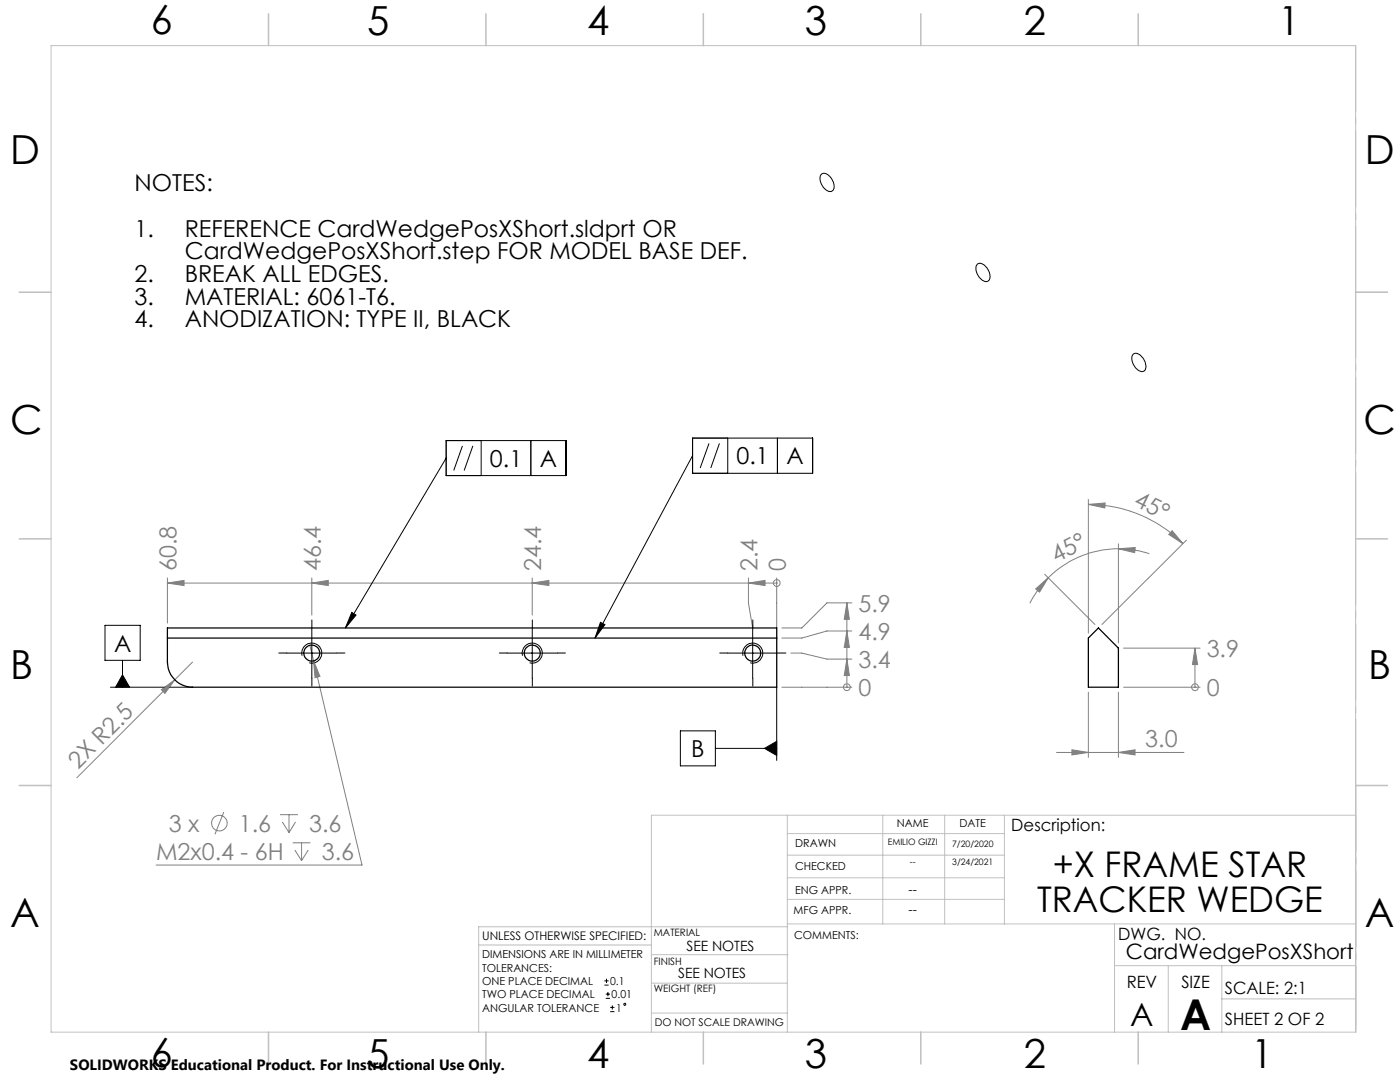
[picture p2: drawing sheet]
<svg xmlns="http://www.w3.org/2000/svg" width="279mm" height="216mm" viewBox="0 0 279 216" stroke-linecap="round" stroke-linejoin="round" font-family="sans-serif">
<g fill="none" stroke="#808080" stroke-width=".2">
<path d="M217.2 99.7v26.6M33.4 116.3l3.3-.5v1zM33.4 116.3h121.6M33.4 115.3v9M62.2 116.3l3.3-.5v1zM62.2 115.3v7.4M106.2 116.3l3.3-.5v1zM106.2 115.3v7.4M149.4 116.3l3.3-.5v1zM149.4 115.3v5l.8 5v-.6M155 116.3h.1M155 115.3v10"/>
<path d="M206.7 117.5l2.5-2.2-1.7 2.8zM208.5 114.6l10 10M209.2 115.3a19.7 19.7 0 0 0-3.7 5.1M217.2 100.6l3.4-.2-.1 1zM217.2 100.6a26.9 26.9 0 0 1 18.9 7.9M223.2 109.5l3.4-.2-.2 1zM223.2 109.5a20 20 0 0 0-14 5.8M223.2 109.5a21 21 0 0 1 6.2 1M223.2 108.5v19.8M233.9 105.9l2.2 2.6-2.8-1.9zM236.8 107.8l-16.9 16.8M32.2 137.6l2.7-2-2 2.8z"/>
<path d="M38.4 132.1l-23.1 23.1M61.8 128.8l.8 3.1M62.6 131.9l1.3 3.1-1 .2zM62.6 131.9l9.6 40.7h-41M156 137.1h14M157.8 130.3h2.2l5 1.2h5M169 120.3v16.8M169 131.5l.5 3.3h-1zM169 125.9l.5 3.3h-1zM169 120.3l.5 3.3h-1zM169 137.1h.1M170 125.9h-5l-5 1.4h-4"/>
<path d="M170 120.3h-5l-5 5h-4M217.2 138.1v13M223.2 138.1v13M224.2 137.1h15.3M224.2 129.3h15.3M238.5 129.3v7.8M238.5 137.1h.1M238.5 129.3l.5 3.3h-1zM210.9 150.1h25.4M213.9 149.6l3.3 .5-3.3 .5zM223.2 150.1l3.3-.5v1zM44.7 162l-1.8 4.5"/>
<path d="M55.9 162.6h3.5M56.3 164l1.4 2.1M57.7 162.6v3.5M58.4 168.2h3.5M58.8 169.6l1.4 2.1M59 164l-1.3 2.1M60.2 168.2v3.5M61.5 169.6l-1.3 2.1"/>
<circle cx="155" cy="116.3" r=".67"/>
<circle cx="169" cy="137.1" r=".68"/>
<circle cx="238.5" cy="137.1" r=".67"/>
<circle cx="43.8" cy="164.2" r="1.55"/>
</g>
<g fill="none" stroke="#000" stroke-width=".2">
<path d="M163.9 34.7h.1a1.84 1.84 0 0 1 2.2 1.4 1.38 1.38 0 0 1-.5 2.1 2.62 2.62 0 0 1-1.8-3.3zM195.1 52.7a1.59 1.59 0 0 1 2 1 1.76 1.76 0 0 1 0 2.4 2.22 2.22 0 0 1-2.3-1.9v-.9zM226.2 70.7a1.35 1.35 0 0 1 1.8 .6 2.12 2.12 0 0 1 .3 2.7 1.96 1.96 0 0 1-2.2-1.5l-.2-1.2zM89 87.9h24v7h-24zM89 91.4l-20.1 33.9M92.3 89l-1.7 4.9M94.4 89l-1.8 4.9M96 87.9v7M105.9 87.9v7M138.2 87.4h24v7h-24zM138.2 90.9l-19.5 36.4M141.5 88.5l-1.8 4.9"/>
<path d="M143.6 88.5l-1.7 4.9M145.2 87.4v7M155.2 87.4v7M21 124.8h7v7h-7zM22 137.1h16.4M24.4 131.8v5.3M24.4 134.7l1.5 2.4h-2.8zM57.2 130.3h10M60.3 130.8a2 2 0 0 1 1.7-2.5 2 2 0 0 1 2.2 2.2 2 2 0 0 1-2.5 1.8M62.2 125.3v10M70.2 122.2l.8 .5-2.1 2.6zM101.2 130.3h10"/>
<path d="M104.3 130.8a2 2 0 0 1 1.7-2.5 2 2 0 0 1 2.2 2.2 2 2 0 0 1-2.5 1.8M106.2 125.3v10M119.8 124.2l.9 .4-2 2.7zM145.2 130.3h10M148.3 130.8a2 2 0 0 1 1.7-2.5 2 2 0 0 1 2.2 2.2 2 2 0 0 1-2.5 1.8M150.2 125.3v10M155 137.1v14.6M135.8 145.8h7v7h-7zM142.8 149.3h12.2M152.6 149.3l2.4-1.4v2.8zM120.6 196.6h.9M120.6 195.7h.9"/>
<path d="M120.9 199.2h.8M120.9 198.4h.8M121 195.3v.8M121.3 197.9v.9M121.8 201.9h.8M121.8 201h.8M122.2 200.6v.8"/>
<circle cx="124.7" cy="200.4" r=".2"/>
</g>
<path d="M270.6 9.1v49.2M270.6 58.3v49.2M270.6 107.5v49.2M270.6 156.7v49.2" fill="none" stroke="#c0c0c0" stroke-width=".2" stroke-dasharray="15.2 1.3 1.3 1.3" stroke-dashoffset="2.1"/>
<g fill="none" stroke="#c0c0c0" stroke-width=".2">
<path d="M10.2 9.1h260.3v196.9h-260.3zM270.5 58.3h6.4M270.5 156.7h6.4M157.1 162.7v43.3M157.1 175.2h43.3M157.1 170.6h43.3M157.1 166.3h43.3M157.1 179.5h43.3M176.2 162.7v21.7M188.5 162.7v21.7M200.4 162.7v21.7M270.6 162.7h-140.6v43.3"/>
<path d="M95.5 188.6h34.5M130 196.2h27.1M130 190.5h27.3M157.1 184.4h113.4M157.2 184.9h-61.7v21.1M222.4 184.4v21.6M222.4 192.7h48.1M233.2 192.7v13.3M243.8 199.3h26.7M243.8 192.7v13.3M130 202.1h27.1"/>
</g>
<g fill="none" stroke="#c0c0c0" stroke-width=".3">
<path d="M53.6 2.8v6.3M97 2.8v6.3M140.4 2.8v6.3M183.8 2.8v6.3M227.2 2.8v6.3M3.8 58.3h6.4M270.5 58.3h6.4M3.8 107.5h6.4M270.5 107.5h6.4M3.8 156.7h6.4M270.5 156.7h6.4M53.6 206v6.3"/>
<path d="M97 206v6.3M140.4 206v6.3M183.8 206v6.3M227.2 206v6.3"/>
</g>
<path d="M57.2 130.3h-1.6M62.2 125.3v-1.6M62.2 135.3v1.6M67.2 130.3h1.6M101.2 130.3h-1.6M106.2 125.3v-1.6M106.2 135.3v1.6M111.2 130.3h1.6M145.2 130.3h-1.6M150.2 125.3v-1.6M150.2 135.3v1.6M155.2 130.3h1.6" fill="none" stroke="#000" stroke-width=".2" stroke-dasharray="15.2 1.3 1.3 1.3"/>
<g fill="#808080">
<path d="M238.5 129.3l.5 3.3h-1z"/>
<path d="M62.6 131.9l1.3 3.1-1 .2z"/>
<path d="M32.2 137.6l2.7-2-2 2.8z"/>
<path d="M149.4 116.3l3.3-.5v1zM106.2 116.3l3.3-.5v1zM62.2 116.3l3.3-.5v1zM33.4 116.3l3.3-.5v1z"/>
<path d="M169 131.5l.5 3.3h-1zM169 125.9l.5 3.3h-1zM169 120.3l.5 3.3h-1z"/>
<path d="M233.9 105.9l2.2 2.6-2.8-1.9zM217.2 100.6l3.4-.2-.1 1z"/>
<path d="M213.9 149.6l3.3 .5-3.3 .5zM223.2 150.1l3.3-.5v1z"/>
<path d="M223.2 109.5l3.4-.2-.2 1zM206.7 117.5l2.5-2.2-1.7 2.8z"/>
</g>
<path d="M70.2 122.2l.8 .5-2.1 2.6zM119.8 124.2l.9 .4-2 2.7zM24.4 134.7l1.5 2.4h-2.8zM152.6 149.3l2.4 1.4v-2.8z" fill="#000"/>
<g fill="none" stroke="#000" stroke-width=".25">
<path d="M33.4 125.3h121.6v11.8h-116.6a5.1 5.1 0 0 1-5-5zM33.4 127.3h121.6M217.2 127.3l2-2 4 4v7.8h-6z"/>
<circle cx="62.2" cy="130.3" r="1.59"/>
<circle cx="106.2" cy="130.3" r="1.59"/>
<circle cx="150.2" cy="130.3" r="1.59"/>
</g>
<text font-size="8.5" x="235.5" y="205.4">A</text>
<g font-size="8">
<text x="30.1" y="6.8">6</text>
<text x="73.3" y="6.9">5</text>
<text x="117.2" y="6.9">4</text>
<text x="160.6" y="6.9">3</text>
<text x="204.3" y="6.9">2</text>
<text x="255.1" y="6.9">1</text>
<text x="2.1" y="32.7">D</text>
<text x="272.4" y="32.7">D</text>
<text x="2.1" y="86.5">C</text>
<text x="272.1" y="86.5">C</text>
<text x="2.1" y="135.6">B</text>
<text x="273.1" y="135.6">B</text>
<text x="2.1" y="185.1">A</text>
<text x="272.4" y="185.1">A</text>
<text x="30.1" y="212.9">6</text>
<text x="73.3" y="213">5</text>
<text x="117.2" y="213">4</text>
<text x="160.6" y="213">3</text>
<text x="204.3" y="213">2</text>
<text x="249.7" y="213">1</text>
</g>
<g font-size="7.1">
<text x="210.1" y="174.9">+X FRAME STAR</text>
<text x="207" y="182">TRACKER WEDGE</text>
</g>
<text font-size="6.3" x="225.6" y="204.6">A</text>
<g font-size="4.7">
<text x="26.9" y="38.2">NOTES:</text>
<text x="26.9" y="47.2">1.</text>
<text x="36.9" y="47.2">REFERENCE CardWedgePosXShort.sldprt OR</text>
<text x="36.9" y="51.7">CardWedgePosXShort.step FOR MODEL BASE DEF.</text>
<text x="26.9" y="56.3">2.</text>
<text x="36.9" y="56.3">BREAK ALL EDGES.</text>
<text x="26.9" y="60.8">3.</text>
<text x="26.9" y="65.3">4.</text>
<text x="36.9" y="60.8">MATERIAL: 6061-T6.</text>
<text x="36.9" y="65.3">ANODIZATION: TYPE II, BLACK</text>
<text x="97.8" y="93.2">0.1</text>
<text x="107.7" y="93.2">A</text>
<text x="147" y="92.7">0.1</text>
<text x="157" y="92.7">A</text>
<text x="22.8" y="130">A</text>
<text x="137.9" y="151.1">B</text>
</g>
<g font-size="4.7" fill="#808080">
<text x="226.1" y="100.9" transform="rotate(26 226.1 100.9)">45°</text>
<text x="210.7" y="112.3" transform="rotate(-27 210.7 112.3)">45°</text>
<text x="35.2" y="114" transform="rotate(-90 35.2 114)">60.8</text>
<text x="64" y="114" transform="rotate(-90 64 114)">46.4</text>
<text x="108" y="114" transform="rotate(-90 108 114)">24.4</text>
<text x="151.2" y="114" transform="rotate(-90 151.2 114)">2.4</text>
<text x="156.8" y="114" transform="rotate(-90 156.8 114)">0</text>
<text x="171.3" y="122">5.9</text>
<text x="171.3" y="127.6">4.9</text>
<text x="240.8" y="131.1">3.9</text>
<text x="171.3" y="133.3">3.4</text>
<text x="171.3" y="138.9">0</text>
<text x="240.8" y="138.9">0</text>
<text x="228.6" y="149.1">3.0</text>
<text x="15.6" y="153.6" transform="rotate(-45 15.6 153.6)">2X R2.5</text>
<text x="33.7" y="165.9">3 x</text>
<text x="47.7" y="165.9">1.6</text>
<text x="61.7" y="165.9">3.6</text>
<text x="31.2" y="171.5">M2x0.4 - 6H</text>
<text x="64.2" y="171.5">3.6</text>
</g>
<text font-size="4.2" x="224.7" y="191.4">CardWedgePosXShort</text>
<g font-size="3.4">
<text x="201.8" y="165.9">Description:</text>
<text x="223.2" y="187.6">DWG. NO.</text>
<text x="224.9" y="197.2">REV</text>
<text x="235.8" y="197.2">SIZE</text>
<text x="244.4" y="198.4">SCALE: 2:1</text>
<text x="244.4" y="204.6">SHEET 2 OF 2</text>
</g>
<text font-size="3" x="14" y="213.5">SOLIDWORKS Educational Product. For Instructional Use Only.</text>
<g font-size="2.8">
<text x="137" y="189.7">SEE NOTES</text>
<text x="135.3" y="195.1">SEE NOTES</text>
</g>
<g font-size="2.5">
<text x="181.3" y="178.3">--</text>
<text x="181.3" y="182.3">--</text>
</g>
<text font-size="2.4" x="96.2" y="187.5">UNLESS OTHERWISE SPECIFIED:</text>
<g font-size="2.2">
<text x="179" y="165.1">NAME</text>
<text x="191.5" y="165.1">DATE</text>
<text x="158.7" y="169">DRAWN</text>
<text x="158.7" y="173.5">CHECKED</text>
<text x="158.7" y="178.3">ENG APPR.</text>
<text x="158.4" y="182.4">MFG APPR.</text>
<text x="96.2" y="191.2">DIMENSIONS ARE IN MILLIMETER</text>
<text x="158.5" y="187.4">COMMENTS:</text>
<text x="96.2" y="193.9">TOLERANCES:</text>
<text x="96.2" y="196.5">ONE PLACE DECIMAL</text>
<text x="121.8" y="196.5">0.1</text>
<text x="96.2" y="199.2">TWO PLACE DECIMAL</text>
<text x="96.2" y="201.8">ANGULAR TOLERANCE</text>
<text x="122.1" y="199.2">0.01</text>
<text x="122.9" y="201.8">1</text>
</g>
<text font-size="2.1" x="130.7" y="204.6">DO NOT SCALE DRAWING</text>
<g font-size="2">
<text x="130.5" y="186.8">MATERIAL</text>
<text x="130.5" y="192.5">FINISH</text>
<text x="130.5" y="198">WEIGHT (REF)</text>
</g>
<g font-size="1.8">
<text x="177.2" y="168.6">EMILIO GIZZI</text>
<text x="181.6" y="172.6">--</text>
<text x="190" y="169">7/20/2020</text>
<text x="190" y="172.6">3/24/2021</text>
</g>
</svg>
